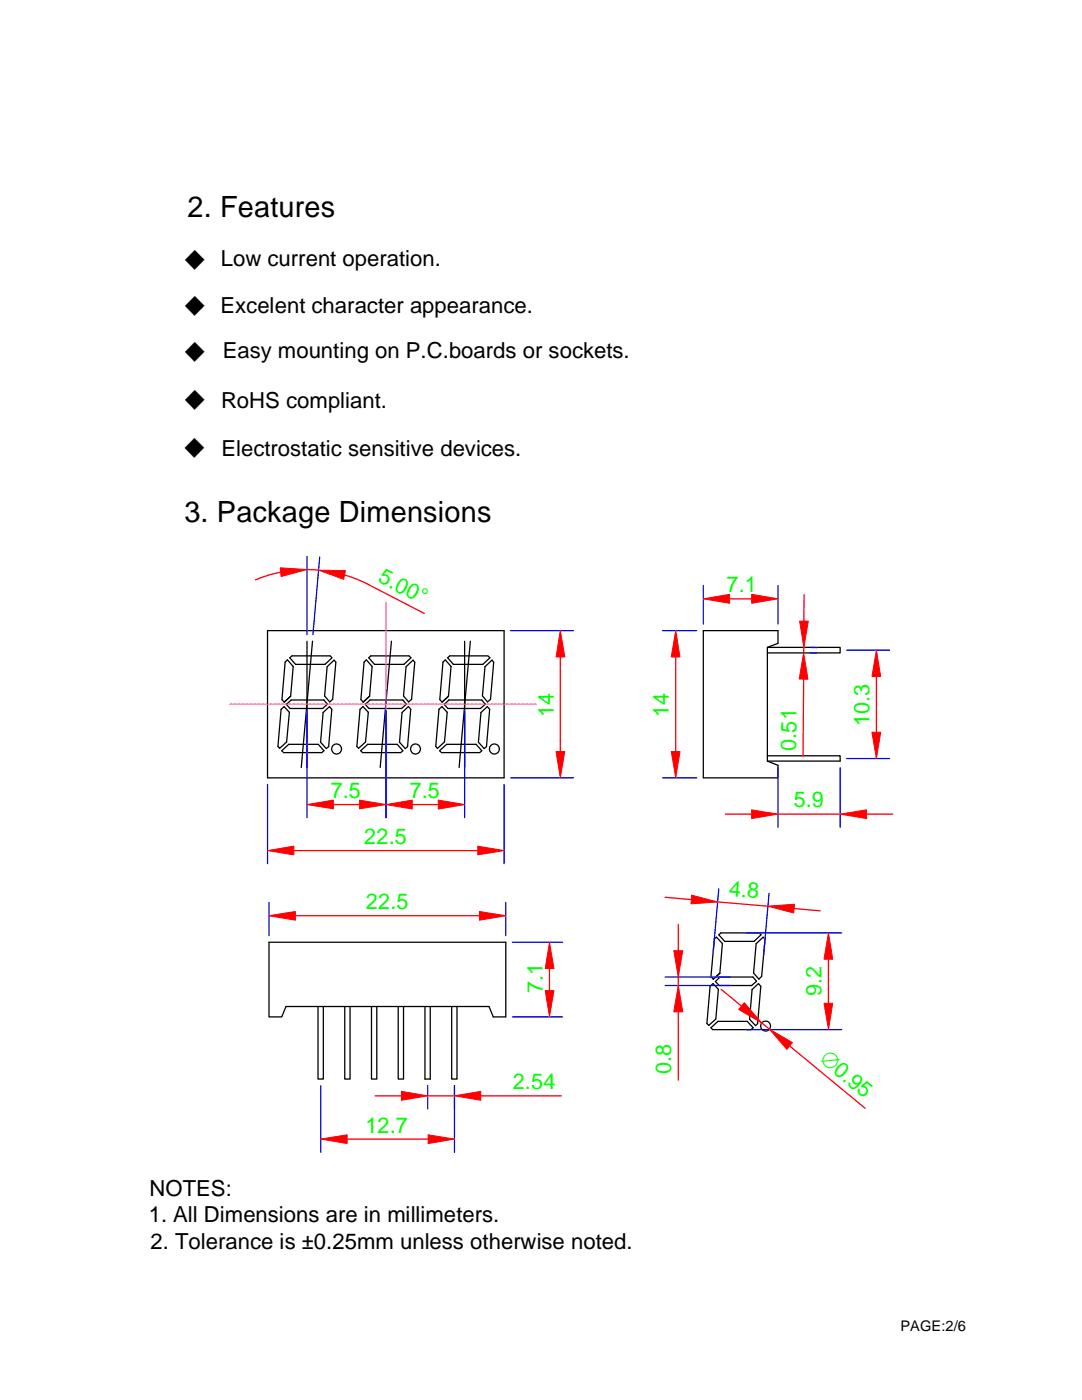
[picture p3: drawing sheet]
<svg xmlns="http://www.w3.org/2000/svg" width="216mm" height="279mm" viewBox="0 0 216 279" stroke-linecap="round" stroke-linejoin="round" font-family="sans-serif">
<g fill="none" stroke="#000" stroke-width=".25">
<path d="M53.4 125.9h47.2v29.3h-47.2zM56.9 132.1l.5-.4 1.1 1.3-.5 5.9-1.3 1.2-.4-.5zM57.8 131.3l.5-.4h7.6l.4 .4-1.4 1.3h-5.9zM61.3 128v25.2M62.4 128l-2.3 25.2M65.3 133.1l1.4-1.4 .3 .5-.6 7.4-.6 .5-1-1.2zM72.6 132.1l.5-.4 1.2 1.3-.6 5.9-1.2 1.2-.5-.5zM73.6 131.3l.4-.4h7.6l.4 .4-1.4 1.3h-5.9zM78.1 128l-2.2 25.2M81 133.1l1.4-1.4 .4 .5-.7 7.4-.6 .5-1-1.2zM88.4 132.1l.5-.4 1.1 1.3-.5 5.9-1.3 1.2-.4-.5zM89.3 131.3l.4-.4h7.7l.3 .4-1.3 1.3h-5.9z"/>
<path d="M92.7 128v25.2M93.9 128l-2.3 25.2M96.8 133.1l1.4-1.4 .3 .5-.6 7.4-.6 .5-1-1.2zM140.3 125.9h14.9v2.5l-2.1 .8v22.7l2.1 .8v2.5h-14.9zM153.2 129.2h14.4v1.1h-14.5M56.1 141.6l.6-.6 1 1.2-.5 5.9-1.4 1.3-.3-.4zM56.2 149.8l1.4-1.3h5.9l1.1 1.3-.4 .4h-7.6zM57.1 140.6l1-.9h6.5l.7 .8-.9 .9h-6.5zM64.5 142.2l1.2-1.2 .5 .6-.6 7.4-.5 .4-1.1-1.3zM71.8 141.6l.6-.6 1.1 1.2-.6 5.9-1.4 1.3-.3-.4zM72 149.8l1.4-1.3h5.8l1.2 1.3-.4 .4h-7.7zM72.9 140.6l.9-.9h6.6l.7 .8-1 .9h-6.5z"/>
<path d="M80.2 142.2l1.3-1.2 .5 .6-.7 7.4-.4 .4-1.2-1.3zM87.6 141.6l.6-.6 1 1.2-.5 5.9-1.4 1.3-.3-.4zM87.7 149.8l1.4-1.3h5.9l1.1 1.3-.4 .4h-7.6zM88.6 140.6l1-.9h6.5l.7 .8-.9 .9h-6.5zM96 142.2l1.2-1.2 .5 .6-.6 7.4-.5 .4-1.1-1.3zM153.1 150.8h14.5v1.1h-14.4M53.7 188h47.2v14.9h-2.5l-.8-2h-40.5l-.9 2h-2.5zM141.7 196.8l.6-.5 1 1.1-.5 6-1.4 1.2-.3-.3zM142.5 187.4l.5-.4 1.1 1.3-.5 5.9-1.3 1.2-.4-.5zM142.7 195.9l1-.9h6.5l.8 .8-1 .9h-6.5zM143.4 186.6l.4-.4h7.7l.3 .4-1.3 1.3h-5.9zM150.1 197.5l1.2-1.2 .5 .5-.6 7.5-.5 .4-1.1-1.3z"/>
<path d="M150.9 188.3l1.4-1.3 .4 .5-.7 7.4-.6 .5-1-1.2zM63.5 200.9v14.4h1v-14.4M68.8 200.9v14.4h1v-14.4M74.1 200.9v14.4h1.1v-14.4M79.5 200.9v14.4h1v-14.4M85.9 200.9v14.4h-1.1v-14.4M90.1 200.9v14.4h1.1v-14.4M141.9 205.1l1.4-1.3h5.8l1.2 1.3-.4 .4h-7.7z"/>
<circle cx="67.2" cy="149.5" r="1"/>
<circle cx="82.9" cy="149.5" r="1"/>
<circle cx="98.6" cy="149.5" r="1"/>
<circle cx="152.8" cy="204.8" r="1"/>
</g>
<g fill="none" stroke="#00f" stroke-width=".25">
<path d="M61.3 111v15.7M63.8 111.2l-1.4 15.5M140.3 116.9v7.6M155.2 116.9v7.6M101.9 125.9h12.5M132.2 125.9h6.8M161.7 130.3h1.3M161.7 129.2h1.3M169 129.8h8.5M53.4 156.5v15.9M61.3 141.9v21.3M77 141.9v21.3"/>
<path d="M92.7 141.9v21.3M100.6 156.5v15.9M101.9 155.2h12.5M132.2 155.2h6.8M155.2 153.2v11.9M167.6 153.2v11.9M169 151.4h8.5M143.4 177.4l-1.1 12.4M153.5 178.3l-1.1 12.4M53.7 180.1v6.6M100.9 180.1v6.6M102.2 188h10.1"/>
<path d="M132.7 195h13M132.7 196.7h13M149 186.2h18.9M64 216.7v13.3M85.3 216.7v4.6M90.7 216.7v13.3M102.2 202.9h10.1M149 205.5h18.9"/>
</g>
<g fill="none" stroke="#f00" stroke-width=".25">
<path d="M56 114.2l-2.4 .6-2.6 .9M61.3 113.7l2.3 .1M68.7 114.8l2.2 .6 2 .9 11.8 6.1M145.6 119.5h4.4M160.4 118.7v5.3M111.8 131.1v18.9M134.8 131.1v18.9M160.4 135.6l-.2 15.4M160.4 129.2v1.1M174.9 135v11.1M58.6 169.8h36.7M66.5 160.6h5.3"/>
<path d="M82.3 160.6h5.2M132.7 179.1l5.3 .4M144.7 162.5h5.3M155.2 162.5h12.4M172.9 162.5h5.2M58.9 182.8h36.8M109.6 193.3v4.4M135.3 184.5v5.2M135.3 195v1.7M143.2 180l10 .8M143.9 197.4l4.1 3.4M158.5 181.3l5.2 .5"/>
<path d="M165.3 191.4v8.8M74.8 218.7h5.3M85.3 218.7h5.4M95.9 218.7h16.1M135.3 201.9v13.7M152 204.1l1.5 1.3M157.6 208.7l15 12.5M69.3 227.3h16.1"/>
</g>
<g fill="#f00" stroke="#f00" stroke-width=".2">
<path d="M53.4 169.8l5.2-.9v1.7z"/>
<path d="M95.3 168.9l5.3 .9-5.3 .8z"/>
<path d="M111.8 125.9l.9 5.2h-1.7z"/>
<path d="M111 150h1.7l-.9 5.2z"/>
<path d="M63.6 113.8l5.3 .1-.3 1.7z"/>
<path d="M55.9 113.3l5.4 .4-5.2 1.4z"/>
<path d="M77 160.6l5.3-.9v1.8z"/>
<path d="M87.5 159.7l5.2 .9-5.2 .9z"/>
<path d="M159.6 124h1.7l-.9 5.2z"/>
<path d="M160.4 130.3l.8 5.3-1.7-.1z"/>
<path d="M174.9 129.8l.8 5.2h-1.7z"/>
<path d="M174 146.1h1.7l-.8 5.3z"/>
<path d="M150 161.6l5.2 .9-5.2 .9z"/>
<path d="M167.6 162.5l5.3-.9v1.8z"/>
<path d="M134.8 125.9l.9 5.2h-1.8z"/>
<path d="M133.9 150h1.8l-.9 5.2z"/>
<path d="M140.3 119.5l5.3-.9v1.8z"/>
<path d="M150 118.6l5.2 .9-5.2 .9z"/>
<path d="M53.7 182.8l5.2-.9v1.7z"/>
<path d="M95.7 181.9l5.2 .9-5.2 .8z"/>
<path d="M64 227.3l5.3-.8v1.7z"/>
<path d="M85.4 226.5l5.3 .8-5.3 .9z"/>
<path d="M109.6 188l.9 5.3h-1.7z"/>
<path d="M108.8 197.7h1.7l-.9 5.2z"/>
<path d="M80.1 217.8l5.2 .9-5.2 .9z"/>
<path d="M90.7 218.7l5.2-.9v1.8z"/>
<path d="M165.3 186.2l.9 5.2h-1.8z"/>
<path d="M164.4 200.2h1.8l-.9 5.3z"/>
<path d="M148.5 200.1l3.5 4-4.6-2.6z"/>
<path d="M153.5 205.4l4.6 2.7-1.1 1.3z"/>
<path d="M138 178.6l5.2 1.4-5.3 .4z"/>
<path d="M153.2 180.8l5.3-.3-.1 1.7z"/>
<path d="M134.5 189.7h1.7l-.9 5.3z"/>
<path d="M135.3 196.7l.9 5.2h-1.7z"/>
<path d="M61.3 160.6l5.2-.9v1.7z"/>
<path d="M71.8 159.7l5.2 .9-5.2 .8z"/>
</g>
<g fill="none" stroke="#f0f" stroke-width=".25">
<path d="M77 120.2v.7M77 121v.7M77 121.8v.7M77 122.6v.6M77 123.4v.6M77 124.2v.6M77 125v.6M77 125.8v.6M77 126.5v.7M77 127.3v.7M77 128.1v.7M77 128.9v.6"/>
<path d="M77 129.7v.6M77 130.5v.6M77 131.3v.6M77 132.1v.6M77 132.8v.7M77 133.6v.7M77 134.4v.6M77 135.2v.6M77 136v.7M77 136.8v.6M77 137.6v.6M77 138.3v.7"/>
<path d="M77 139.1v.7M77 140v.6M45.8 140.5h.6M46.6 140.5h.6M47.4 140.5h.6M48.2 140.5h.6M49 140.5h.6M49.7 140.5h.7M50.5 140.5h.7M51.4 140.5h.5M52.1 140.5h.6M52.9 140.5h.7"/>
<path d="M53.7 140.5h.6M54.5 140.5h.6M55.2 140.5h.7M56 140.5h.7M56.9 140.5h.6M57.6 140.5h.7M58.4 140.5h.7M59.2 140.5h.6M60 140.5h.6M60.8 140.5h.6M61.6 140.5h.6M62.4 140.5h.6"/>
<path d="M63.1 140.5h.7M63.9 140.5h.7M64.7 140.5h.7M65.5 140.5h.6M66.3 140.5h.6M67.1 140.5h.6M67.9 140.5h.6M68.7 140.5h.6M69.4 140.5h.7M70.2 140.5h.7M71 140.5h.6M71.8 140.5h.6"/>
<path d="M72.6 140.5h.6M73.4 140.5h.6M74.2 140.5h.6M74.9 140.5h.7M75.7 140.5h.7M76.5 140.5h.7M77 140.7v.7M77 141.5v.7M77 142.3v.6M77 143.1v.6M77 143.9v.6M77 144.7v.6"/>
<path d="M77 145.5v.6M77 146.2v.7M77 147v.7M77 147.8v.7M77 148.6v.6M77 149.4v.6M77 150.2v.6M77 151v.6M77 151.8v.6M77 152.5v.7M77 153.3v.7M77 154.1v.6"/>
<path d="M77 154.9v.6M77 155.7v.6M77 156.5v.6M77 157.3v.6M77 158v.8M77.3 140.5h.6M78.1 140.5h.6M78.9 140.5h.6M79.7 140.5h.6M80.5 140.5h.6M81.2 140.5h.7M82 140.5h.7"/>
<path d="M82.8 140.5h.6M83.6 140.5h.6M84.4 140.5h.6M85.2 140.5h.6M86 140.5h.6M86.7 140.5h.7M87.5 140.5h.7M88.3 140.5h.7M89.1 140.5h.6M89.9 140.5h.7M90.7 140.5h.6M91.5 140.5h.6"/>
<path d="M92.3 140.5h.6M93 140.5h.7M93.9 140.5h.6M94.6 140.5h.7M95.4 140.5h.7M96.2 140.5h.7M97 140.5h.6M97.8 140.5h.6M98.6 140.5h.6M99.4 140.5h.6M100.2 140.5h.6M100.9 140.5h.7"/>
<path d="M101.7 140.5h.7M102.5 140.5h.6M103.3 140.5h.6M104.1 140.5h.6M104.9 140.5h.6M105.7 140.5h.6M106.4 140.5h.6"/>
</g>
<g font-size="5.8">
<text x="37.4" y="43.2">2. Features</text>
<text x="36.8" y="104.2">3. Package Dimensions</text>
</g>
<g font-size="5">
<text x="36.4" y="53.7">◆</text>
<text x="36.4" y="62.9">◆</text>
<text x="36.4" y="72">◆</text>
<text x="36.4" y="81.7">◆</text>
<text x="36.3" y="91.2">◆</text>
</g>
<g font-size="4.4">
<text x="44.1" y="53.1">Low current operation.</text>
<text x="44" y="62.4">Excelent character appearance.</text>
<text x="44.4" y="71.5">Easy mounting on P.C.boards or sockets.</text>
<text x="44.1" y="81.4">RoHS compliant.</text>
<text x="44.2" y="91">Electrostatic sensitive devices.</text>
<text x="29.8" y="238.6">NOTES:</text>
<text x="29.7" y="243.9">1. All Dimensions are in millimeters.</text>
<text x="30.1" y="249.2">2. Tolerance is ±0.25mm unless otherwise noted.</text>
</g>
<g font-size="4.4" fill="#0f0">
<text x="75.2" y="116" transform="rotate(27 75.2 116)">5.00°</text>
<text x="145" y="118.2">7.1</text>
<text x="110.5" y="143.1" transform="rotate(-90 110.5 143.1)">14</text>
<text x="133.5" y="143.1" transform="rotate(-90 133.5 143.1)">14</text>
<text x="158.9" y="149.8" transform="rotate(-90 158.9 149.8)">0.51</text>
<text x="173.5" y="144.9" transform="rotate(-90 173.5 144.9)">10.3</text>
<text x="66" y="159.2">7.5</text>
<text x="81.7" y="159.2">7.5</text>
<text x="158.4" y="161.1">5.9</text>
<text x="72.7" y="168.4">22.5</text>
<text x="145.3" y="178.8" transform="rotate(5 145.3 178.8)">4.8</text>
<text x="73" y="181.4">22.5</text>
<text x="108.3" y="198.2" transform="rotate(-90 108.3 198.2)">7.1</text>
<text x="163.9" y="198.8" transform="rotate(-90 163.9 198.8)">9.2</text>
<text x="133.9" y="214.4" transform="rotate(-90 133.9 214.4)">0.8</text>
<text x="102.3" y="217.3">2.54</text>
<text x="72.9" y="226">12.7</text>
</g>
<text font-size="4.3" fill="#0f0" x="163.4" y="211.8" transform="rotate(40 163.4 211.8)">∅0.95</text>
<text font-size="2.9" x="179.7" y="265.7">PAGE:2/6</text>
</svg>
